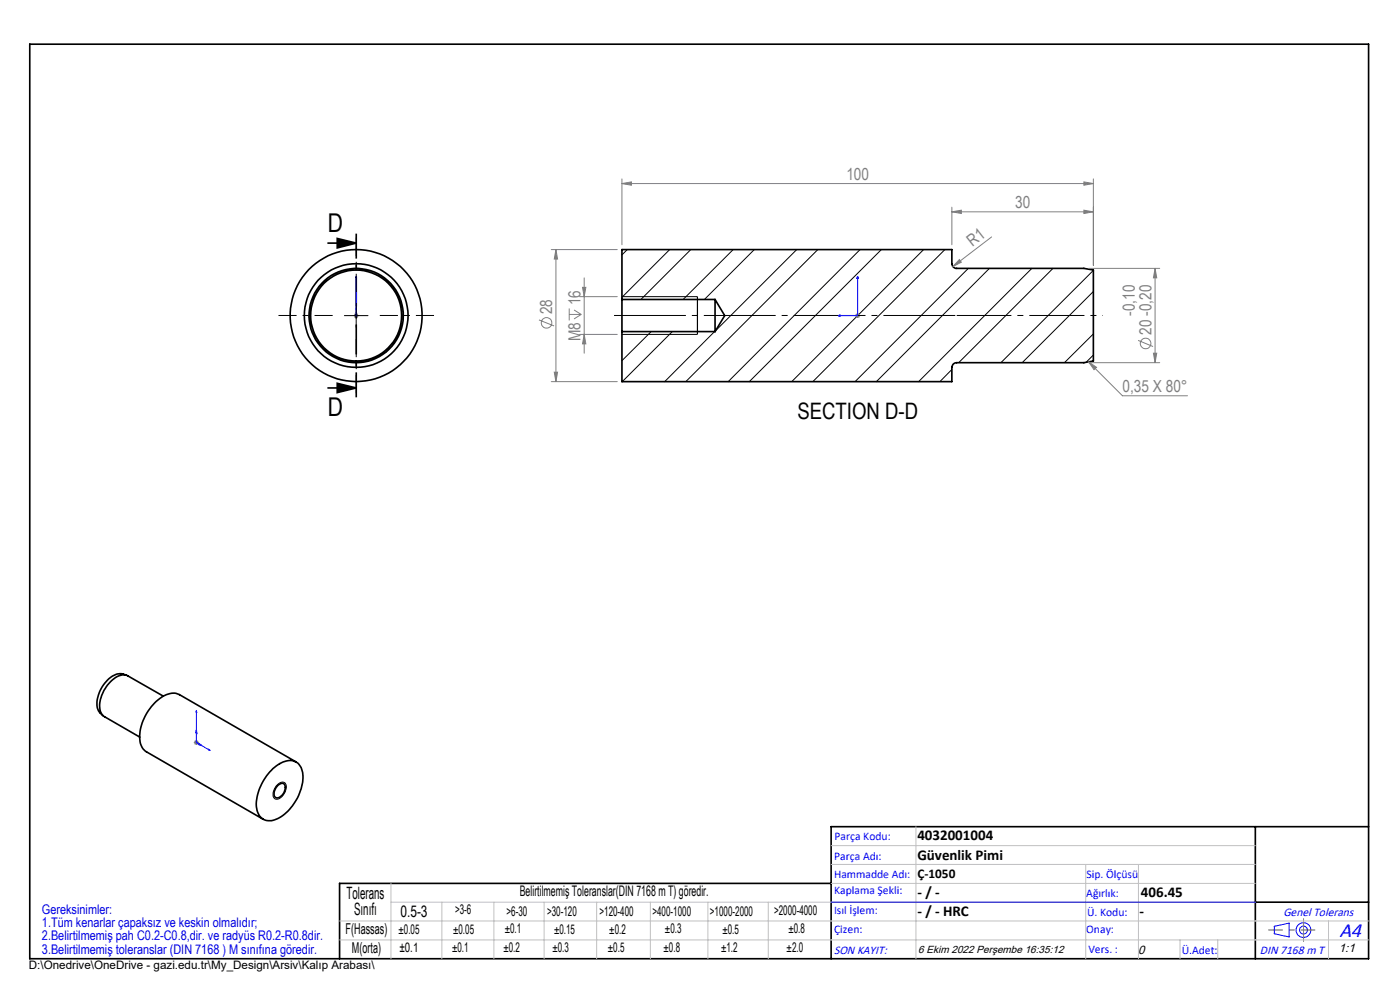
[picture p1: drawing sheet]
<svg xmlns="http://www.w3.org/2000/svg" width="297mm" height="210mm" viewBox="0 0 297 210" stroke-linecap="round" stroke-linejoin="round" font-family="sans-serif">
<g fill="none" stroke="#000" stroke-width=".35">
<path d="M6.3 9.4h284v194h-284zM69.6 51.6h6M71.5 50.6l4.1 1-4.1 1zM131.9 63.5v6.8M131.9 63.5v-10.6h70v3a1.02 1.02 0 0 0 1.1 1h26.9l2.1 .4v19.3l-2.1 .3h-26.9a1.02 1.02 0 0 0-1.1 1v3.1h-70v-10.7M131.9 63.5h19.8M131.9 70.3h19.8M151.7 63.5v6.8M151.7 63.5l2 3.4-2 3.4M69.6 82.3h6M71.5 81.3l4.1 1-4.1 1zM26.8 143.2a3.5 3.5 0 0 0-4.3 1.4 6.6 6.6 0 0 0-1.7 5.9l.4 .7 .7 .6"/>
<path d="M34.6 147.7l-7.4-4.3a3.3 3.3 0 0 0-3.8 1.3 6.9 6.9 0 0 0-2 6.4l.6 .8 7.6 4.4M57.9 163a4.7 4.7 0 0 1 4.7-1.4 3.9 3.9 0 0 1 1.6 4.3 10.5 10.5 0 0 1-6 8 2.79 2.79 0 0 1-3.8-2.7 10.9 10.9 0 0 1 3.5-8.2zM59.1 166.5a.85 .85 0 0 1 1.1-.2 .85 .85 0 0 1 .3 1.2 1.99 1.99 0 0 1-1.9 1.7 1.71 1.71 0 0 1 .3-2.5zM62.8 161.6l-24.7-14.3a4.2 4.2 0 0 0-4.6 1.2 10.2 10.2 0 0 0-3.7 9.1 2.75 2.75 0 0 0 1.3 1.9l24.7 14.3M266.3 175.4v28M290.3 175.4h-114v28M176.3 187.4h-104.3v16M266.3 191.4h24"/>
<circle cx="75.6" cy="66.9" r="10"/>
<circle cx="75.6" cy="66.9" r="9.6"/>
<circle cx="75.6" cy="66.9" r="14"/>
<circle cx="75.6" cy="66.9" r="11"/>
</g>
<g fill="none" stroke="#000" stroke-width=".21">
<path d="M133.1 52.9l-1.2 1.2M142.1 52.9l-10.2 10.2M146.5 52.9l-10.5 10.6M155.5 52.9l-10.6 10.6M160 52.9l-10.6 10.6M169 52.9l-17.2 17.2M173.5 52.9l-28 28.1M182.5 52.9l-28 28.1M187 52.9l-28 28.1M195.9 52.9l-27.9 28.1M200.4 52.9l-28 28.1M205.4 56.9l-24 24.1"/>
<path d="M209.9 56.9l-24 24.1M218.9 56.9l-24 24.1M223.4 56.9l-20 20M232 57.4l-19.7 19.5M73.1 66.9h5M75.6 64.4v5.1M131.9 62.9h16.1M131.9 70.9h16.1M138.1 70.3l-6.2 6.2M142.6 70.3l-10.6 10.7M151.6 70.3l-10.6 10.7M201.9 78.4l-2.5 2.6"/>
<path d="M232 70.8l-6.2 6.1M232 61.8l-15.1 15.1M232 75.3l-1.6 1.6M58.7 166.6l.1-.1a1.01 1.01 0 0 1 1-.6 1.01 1.01 0 0 1 .9 .7 2.71 2.71 0 0 1-2.1 2.9 1.34 1.34 0 0 1-.4-2z"/>
</g>
<g fill="none" stroke="#808080" stroke-width=".21">
<path d="M131.9 38.9l2-.3v.7zM131.9 38v13.9M131.9 38.9h100.1M229.9 38.6l2.1 .3-2.1 .4zM232 38v18.3M116.9 52.9h14.1M117.9 52.9l.4 2.1h-.7zM117.9 52.9v28.1M123.9 58.9v16M201.9 44.9l2-.3v.7zM201.9 43.9v8M201.9 44.9h30.1"/>
<path d="M203.5 55.1l.4 .5-1.8 .9zM210.4 50.3l-8.3 6.2M229.9 44.6l2.1 .3-2.1 .4zM230.9 56.9h15.1M245 56.9l.4 2h-.7zM245 56.9v20M75.1 66.9h1M75.2 66.6l.7 .7M75.6 66.4v1M75.9 66.6l-.7 .7M114.3 67.9l3.2 1.2M117.6 78.9h.7l-.4 2.1z"/>
<path d="M120.8 65.4v2.6M120.8 66.7h2.5M121.8 65.7l1.5 1M122.9 62.9h8.1M122.9 70.9h8.1M123.3 66.7l-1.5 1M123.6 61h.7l-.4 1.9zM123.9 70.9l.4 2h-.7zM181.4 66.9h1.1M181.6 66.6l.7 .7M181.9 66.4v1M182.3 66.6l-.7 .7"/>
<path d="M230.9 76.8l1.7 1.1-.5 .5zM230.9 76.8l7.2 7.2h13.8M230.9 76.9h15.1M241.4 72.2l3.2 1.3M244.7 74.9h.7l-.4 2zM116.9 81h14.1M41.1 157.5h1.1M41.3 157.2l.7 .7M41.7 157v1M42 157.2l-.7 .7"/>
<circle cx="115.9" cy="68.5" r="1.13"/>
<circle cx="243" cy="72.9" r="1.12"/>
</g>
<g fill="none" stroke="#00f" stroke-width=".21">
<path d="M75.6 58.6v.4v-.4M75.6 58.6v8.3M181.9 58.6l.1 .4h-.2zM181.9 58.6v8.3h-4.1M75.6 66.8v.3zM75.6 65.3v.4v-.4M75.6 66.9h.1M177.8 66.9l.4-.1v.3zM41.7 150.7v6.8l2.9 1.7M41.7 150.7v.4l-.1-.1zM41.7 154.8l.1 .8-.3-.2zM42.2 157.7l.6 .5-.6-.2z"/>
<path d="M44.3 159l.3 .2-.3-.1zM176.3 191.4h90M270.3 196.5l3.2-.7v2.9l-3.2-.6z"/>
<circle cx="276.5" cy="197.3" r="1.57"/>
<circle cx="276.5" cy="197.3" r=".83"/>
</g>
<path d="M203 66.9h-73" fill="none" stroke="#000" stroke-width=".21" stroke-dasharray="15.2 1.3 1.3 1.3" stroke-dashoffset="-.3" stroke-linecap="butt"/>
<path d="M230 66.9h-27" fill="none" stroke="#000" stroke-width=".21" stroke-dasharray="15.2 1.3 1.3 1.3" stroke-dashoffset="3.6" stroke-linecap="butt"/>
<path d="M230 66.9h4" fill="none" stroke="#000" stroke-width=".21" stroke-dasharray="15.2 1.3 1.3 1.3" stroke-dashoffset="15.1" stroke-linecap="butt"/>
<path d="M75.6 49.6v34.7" fill="none" stroke="#000" stroke-width=".35" stroke-dasharray="6.3 1.3 1.3 1.3" stroke-dashoffset="1.1" stroke-linecap="butt"/>
<path d="M279 197.3h-9.9" fill="none" stroke="#f00" stroke-width=".21" stroke-dasharray="15.2 1.3 1.3 1.3" stroke-dashoffset="12.2" stroke-linecap="butt"/>
<path d="M276.5 197.3v2.5M276.5 197.3v-2.5" fill="none" stroke="#808080" stroke-width=".21" stroke-dasharray="15.2 1.3 1.3 1.3" stroke-linecap="butt"/>
<path d="M70.6 66.9h-11.5M75.6 61.9v-11.5M75.6 71.9v11.5M80.6 66.9h11.5" fill="none" stroke="#000" stroke-width=".21" stroke-dasharray="15.2 1.3 1.3 1.3" stroke-dashoffset="11.4" stroke-linecap="butt"/>
<path d="M148 62.9v8" fill="none" stroke="#000" stroke-width=".25"/>
<g fill="none" stroke="#c0c0c0" stroke-width=".21">
<path d="M176.3 179.4h90M194.3 175.4v28M72 199.4h218.3M72 195.4h218.3M82.9 187.4v16M82.9 191.4h183.4M93.7 191.4v12M104.8 191.4v12M115.4 191.4v12M126.6 191.4v12M138 191.4v12M150.2 191.4v12"/>
<path d="M163 191.4v12M176.3 183.4h90M176.3 187.4h90M230.3 183.4v20M241.5 183.4v20M250.3 199.4v4M258.3 199.4v4M281.8 195.4v8"/>
</g>
<path d="M71.5 50.6l4.1 1-4.1 1zM71.5 81.3l4.1 1-4.1 1z" fill="#000"/>
<g fill="#00f">
<path d="M75.6 66.8v.3zM75.6 58.6v.4z"/>
<path d="M44.3 159l.3 .2-.3-.1zM41.7 150.7v.4l-.1-.1zM42.2 157.7l.6 .5-.6-.2zM41.7 154.8l.1 .8-.3-.2z"/>
<path d="M75.6 66.8v.3zM75.6 65.3v.4zM177.8 66.9l.4 .2v-.3zM181.9 58.6l-.1 .4h.2zM177.8 66.9l.4 .2v-.3zM181.9 58.6l-.1 .4h.2z"/>
</g>
<g fill="#808080">
<path d="M230.9 76.8l1.7 1.1-.5 .5z"/>
<path d="M203.5 55.1l.4 .5-1.8 .9z"/>
<path d="M131.9 38.9l2-.3v.7zM229.9 38.6l2.1 .3-2.1 .4zM201.9 44.9l2-.3v.7zM229.9 44.6l2.1 .3-2.1 .4z"/>
<path d="M244.7 74.9h.7l-.4 2zM245 56.9l.4 2h-.7z"/>
<path d="M117.9 52.9l.4 2.1h-.7zM117.6 78.9h.7l-.4 2.1zM123.6 61h.7l-.4 1.9zM123.9 70.9l.4 2h-.7z"/>
</g>
<g font-size="5.5">
<text x="69.6" y="49.1">D</text>
<text x="69.6" y="88.3">D</text>
</g>
<text font-size="4.8" x="169.2" y="88.9">SECTION D-D</text>
<text font-size="4.4" fill="#00f" x="284.2" y="198.7">A4</text>
<g font-size="3.6">
<text x="73.5" y="190.7">Tolerans</text>
<text x="75.1" y="194.1">Sınıfı</text>
</g>
<g font-size="3.5" fill="#808080">
<text x="179.5" y="38.1">100</text>
<text x="215.4" y="44.1">30</text>
<text x="206.3" y="52.4" transform="rotate(-38 206.3 52.4)">R1</text>
<text x="123.2" y="64.7" transform="rotate(-90 123.2 64.7)">16</text>
<text x="117.2" y="66.6" transform="rotate(-90 117.2 66.6)">28</text>
<text x="240.7" y="67" transform="rotate(-90 240.7 67)">-0,10</text>
<text x="244.3" y="71" transform="rotate(-90 244.3 71)">20 -0,20</text>
<text x="123.2" y="72.3" transform="rotate(-90 123.2 72.3)">M8</text>
<text x="238.2" y="83.1">0,35 X 80°</text>
</g>
<text font-size="3.4" x="85" y="194.4">0.5-3</text>
<g font-size="3.2">
<text x="194.6" y="178.2">4032001004</text>
<text x="194.6" y="182.4">Güvenlik Pimi</text>
<text x="194.6" y="190.2">- / -</text>
<text x="242" y="190.2">406.45</text>
<text x="194.6" y="194.3">- / - HRC</text>
<text x="241.7" y="194.3">-</text>
<text x="73.3" y="198.1">F(Hassas)</text>
<text x="74.7" y="202.2">M(orta)</text>
</g>
<text font-size="3.1" x="110.3" y="190.1">Belirtilmemiş Toleranslar(DIN 7168 m T) göredir.</text>
<g font-size="2.8">
<text x="194.6" y="186.2">Ç-1050</text>
<text x="96.5" y="193.9">&gt;3-6</text>
<text x="107.1" y="198">±0.1</text>
<text x="107.5" y="194.2">&gt;6-30</text>
<text x="116.1" y="194.2">&gt;30-120</text>
<text x="127.2" y="194.2">&gt;120-400</text>
<text x="138.4" y="194.2">&gt;400-1000</text>
<text x="150.6" y="194.2">&gt;1000-2000</text>
<text x="164.2" y="194.2">&gt;2000-4000</text>
<text x="167.2" y="198">±0.8</text>
<text x="84.6" y="198.2">±0.05</text>
<text x="84.7" y="201.9">±0.1</text>
<text x="95.9" y="201.9">±0.1</text>
<text x="96.1" y="198.1">±0.05</text>
<text x="106.8" y="201.9">±0.2</text>
<text x="117.2" y="202">±0.3</text>
<text x="117.5" y="198.1">±0.15</text>
<text x="129" y="201.9">±0.5</text>
<text x="129.3" y="198">±0.2</text>
<text x="140.8" y="201.9">±0.8</text>
<text x="141.1" y="198">±0.3</text>
<text x="153" y="201.9">±1.2</text>
<text x="153.3" y="198">±0.5</text>
<text x="166.9" y="201.8">±2.0</text>
</g>
<g font-size="2.8" fill="#0000e8">
<text x="8.9" y="193.8">Gereksinimler:</text>
<text x="8.9" y="196.6">1.Tüm kenarlar çapaksız ve keskin olmalıdır;</text>
<text x="8.9" y="199.5">2.Belirtilmemiş pah C0.2-C0.8,dir. ve radyüs R0.2-R0.8dir.</text>
<text x="8.9" y="202.3">3.Belirtilmemiş toleranslar (DIN 7168 ) M sınıfına göredir.</text>
</g>
<g font-size="2.6" fill="#00f">
<text x="272.3" y="194.3">Genel Tolerans</text>
<text x="176.9" y="202.3">SON KAYIT:</text>
<text x="267.3" y="202.4">DIN 7168 m T</text>
</g>
<g font-size="2.6">
<text x="241.4" y="202.3">0</text>
<text x="284" y="202">1:1</text>
</g>
<g font-size="2.5" fill="#00f">
<text x="177" y="178.2">Parça Kodu:</text>
<text x="177" y="182.4">Parça Adı:</text>
<text x="176.9" y="186.2">Hammadde Adı:</text>
<text x="177" y="189.7">Kaplama Şekli:</text>
<text x="230.5" y="190.2">Ağırlık:</text>
<text x="230.5" y="186.2">Sip. Ölçüsü</text>
<text x="176.9" y="193.9">Isıl İşlem:</text>
<text x="177" y="197.8">Çizen:</text>
<text x="230.4" y="197.8">Onay:</text>
<text x="230.6" y="194.3">Ü. Kodu:</text>
<text x="230.9" y="202.1">Vers. :</text>
<text x="250.7" y="202.4">Ü.Adet:</text>
</g>
<text font-size="2.5" x="6.1" y="205.5">D:\Onedrive\OneDrive - gazi.edu.tr\My_Design\Arsiv\Kalıp Arabası\</text>
<text font-size="2.2" x="194.8" y="202.1">6 Ekim 2022 Perşembe 16:35:12</text>
</svg>
